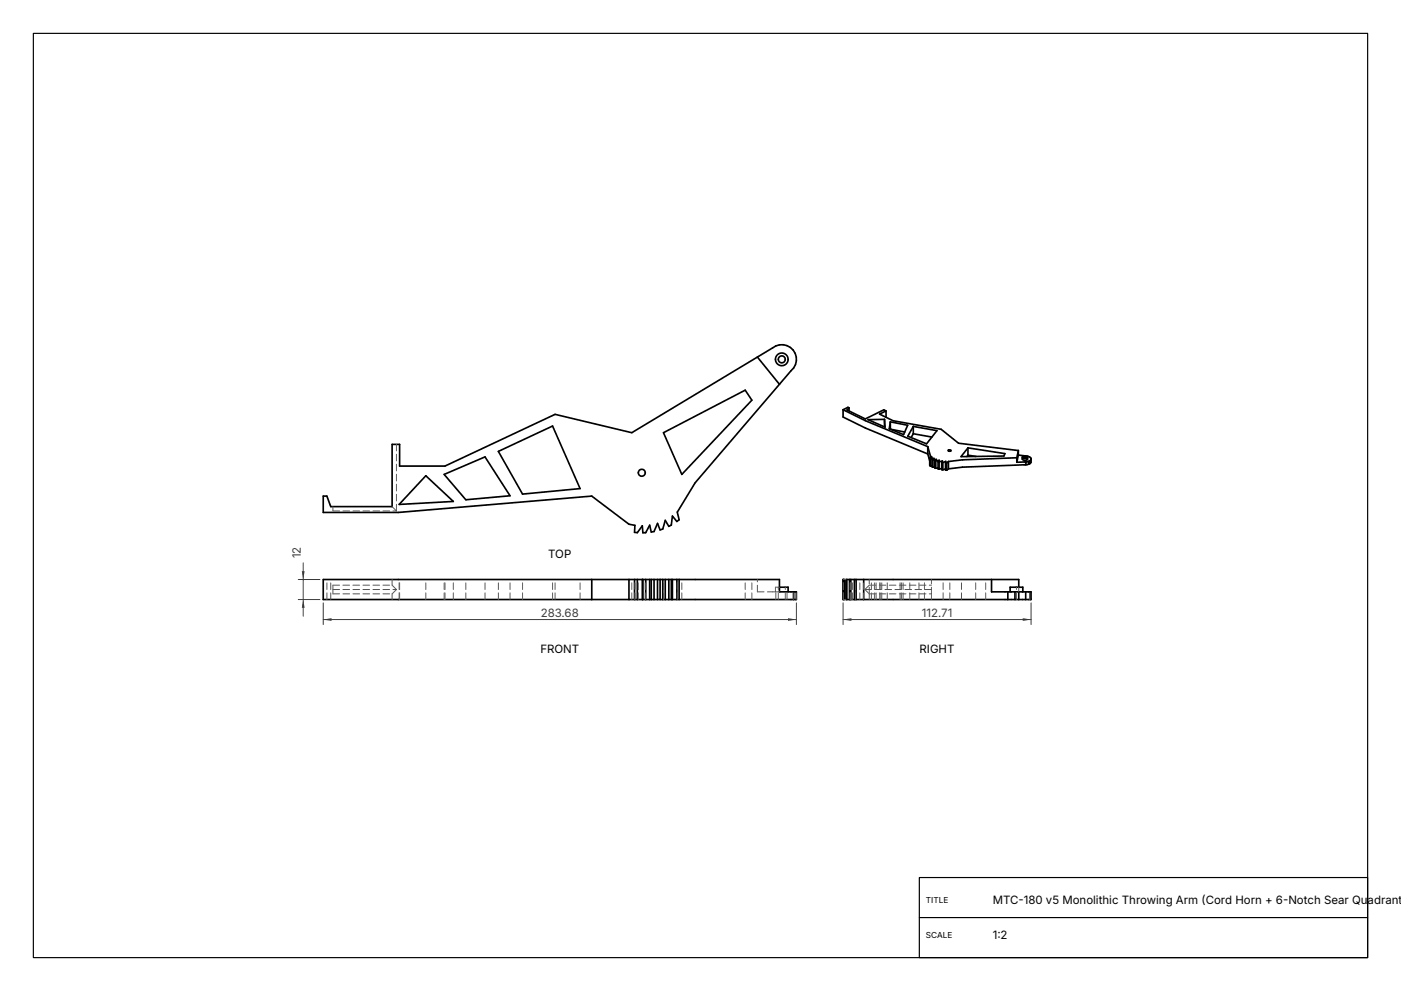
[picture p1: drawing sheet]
<svg xmlns="http://www.w3.org/2000/svg" width="420mm" height="297mm" viewBox="0 0 420 297" stroke-linecap="round" stroke-linejoin="round" font-family="sans-serif">
<g fill="none" stroke="#000" stroke-width=".5">
<path d="M227.1 107l6.6 8.2M149.4 135.3l16.3-7.6 8.2 18.7-17.2 1.7zM198.9 129.7l24.5-12.8 2 3-21 22.3zM252.7 122.8v2.2l6.7 3.3 18.7 7.8M252.7 122.8l6.7 3.3 18.7 7.8M254.5 122.2l-.3-.1-1.5 .7M254.5 122.2l-.6 .7 5.5 2.7 5.5-2.8 .7 .4M254.5 122.2v1M260.2 125.8l5-.1 .1 2.3zM265.2 125.7v2.2M265.6 123.2l-1.9 .9 4 2 14.4 2.6 5.3 4.1 17.9 2.2M265.6 123.2v1.9"/>
<path d="M266.9 126.4l5.2 1.1-1.2 2.8-4.3-1.8zM266.9 126.4v2.2l4.3 .9M273.8 127.8l7.1 1.3-3.1 3.9-5.7-2.3zM273.8 130l-.7 1.1M273.8 127.8v2.2M273.8 130l5.6 1M278.1 133.9v2.2M278.1 136.1l.6 2M278.1 133.9l.8 2.8M278.7 137.3v2.2l.2 .2M278.7 137.3l.2 .2M278.9 137.5v2.2"/>
<path d="M278.9 137.5l1.1-.1-.6 .3M278.9 136.7l.5 .3-.7 .3M278.9 136.7v.5M279.4 137.7v2.2l.3 .1M279.4 137.7l.3 .1M279.4 139.6l-.5 .1M279.7 137.8v2.2M279.7 137.8l1-.1-.5 .3M280.2 138v2.2l.3 .1M280.2 138l.3 .1M280.2 139.9l-.5 .1M280.5 138.1v2.2"/>
<path d="M280.5 138.1l1.1-.2-.4 .4M281.2 138.3v2.2l.3 .1M281.2 138.3l.3 .1M281.5 138.4v2.2M281.5 138.4l1-.3-.2 .5M282.3 138.6v2.2h.3M282.3 138.6h.3M282.6 138.6v2.2M282.6 138.6l.9-.3v.4M283.5 138.7v2.2h.3M283.5 138.7h.3M283.8 138.7v2.2"/>
<path d="M284.3 134.9a.39 .39 0 0 1 .4-.1 .39 .39 0 0 1 .3 .4h-.5zM284.3 138.3v2.2M284.3 138.3l-.5 .4M284.4 134.9v.3M290.2 134.2l11.1 1.7-.3 .8-12.9 .2zM290.2 136.4l-.4 .4M290.2 134.2v2.2M290.2 136.4l2.4 .4M304.8 137.2l-16.3 .6-4.2 .5M304.8 137.2v1.3M305.3 136.4l-.5 2.1M305.3 135l-.5 2.2"/>
<path d="M305.3 135v1.4M305.3 136.4l3 .4 .6 .4 .2 .4M306.5 137v.6a1.01 1.01 0 0 0 1.6 0v-.6M306.5 136.9a.86 .86 0 0 1 1.5 .3 .86 .86 0 0 1-1.5-.3zM306.9 137a.39 .39 0 0 1 .4-.2 .39 .39 0 0 1 .3 .4h-.7zM306.9 136.9v.3M307.5 139.3l-19 .7-4.2 .5M307.5 138.5h-2.7M307.5 138.5v.8M308.4 139.1l-.9 .2M308.4 138.3l-.9 .2M308.4 138.3v.8"/>
<path d="M308.8 138.9l-.4 .2M308.8 138.1l-.4 .2M308.8 138.1v.8M309.1 137.6v.9l-.3 .4M309.1 137.6l-.3 .5M96.9 148.7h1.1l1.2 3.1h18.4v-18.6h2.2v6.5h13.6l33-15.5 23 5.5 42.2-25.4a4.4 4.4 0 0 1 6.2 .6 4.4 4.4 0 0 1-.7 6.2l-28.7 33.6-5.4 8.8 .6 2.3-.7 .5-1.3-1.6-.3 2.7-.8 .4-1.1-1.9-.7 2.6-.8 .3-.8-1.9-1 2.4-.9 .2-.4-2.1-1.2 2.2-.9 .1-.1-2.1-1.5 2-.9-.1 .1-2.1-1.7-.3-11.2-8.4-58 4.9h-22.5zM127.7 142.6l8.2 7.7-16.2 .9zM133.2 142.2l12.2-5.3 7.5 11.7-13.2 1.2zM281.2 140.2l-.7 .1M282.5 140.3l-1 .3M283.5 140.5l-.9 .3M284.3 140.5l-.5 .4"/>
<path d="M96.9 173.7h136.8v3.7h5v2.3h-141.8zM177.4 173.7v6M188.6 173.7v6M190.2 173.7v6M191.1 173.7v6M192.6 173.7v6M192.7 173.7v6M193.6 173.7v6M194.8 173.7v6M195.2 173.7v6M196.1 173.7v6M197.1 173.7v6"/>
<path d="M197.9 173.7v6M198.7 173.7v6M199.4 173.7v6M200.5 173.7v6M201.3 173.7v6M201.6 173.7v6M202.9 173.7v6M203.6 173.7v6M233.7 176h2.6v1.4M237.9 177.4v2.3M252.7 173.7l.1 6zM253 173.7h.1v6h-.1z"/>
<path d="M253.9 173.7v6M254.7 173.7v6M255.1 173.7v6M256.1 173.7v6M256.6 173.7v6M258.9 173.7v6M297.2 173.7v3.7h11.9v2.3h-55.5v-6h51.8v2.3M302.1 177.4v2.3M302.8 177.4v-1.4h3.8v1.4M304.3 177.4v2.3M305.4 177.4v2.3M307.5 177.4v2.3"/>
<path d="M308.8 177.4v2.3"/>
<circle cx="234.4" cy="107.7" r="1.9"/>
<circle cx="234.4" cy="107.7" r="1.05"/>
<circle cx="192.4" cy="141.7" r="1.05"/>
</g>
<g fill="none" stroke="#5a5a5a" stroke-width=".3" stroke-dasharray="2 1">
<path d="M99.8 153.1v-1.3M99.8 153.1h19.1M117.6 151.8l1.3 1.3M118.9 153.1v-19.9M98 179.7v-6M99.2 179.7v-6M99.8 178v-1.3M99.8 178h17.8M99.8 176.7v-1.3M99.8 176.7h19.1M99.8 175.4h17.8M117.6 179.7v-1.7"/>
<path d="M117.6 178l1.3-1.3M117.6 175.4v-1.7M118.9 176.7l-1.3-1.3M119.7 179.7v-6M119.8 179.7v-6M127.7 179.7v-6M133.2 179.7v-6M133.4 179.7v-6M135.9 179.7v-6M139.7 179.7v-6M145.4 179.7v-6M149.4 179.7v-6"/>
<path d="M152.9 179.7v-6M156.7 179.7v-6M165.7 179.7v-6M166.4 179.7v-6M173.9 179.7v-6M189.4 179.7v-6M190.3 179.7v-6M191.4 179.7v-6M193.5 179.7v-6M198.9 179.7v-6M203 179.7v-6M204.4 179.7v-6"/>
<path d="M223.4 179.7v-6M225.4 179.7v-6M227.1 177.4v-3.7M227.1 177.4h4.5M231.6 177.4h1M232.5 177.4v-1.4M232.5 176h1.2M232.6 179.7v-2.3M232.6 177.4h1.1M233.3 179.7v-3.7M235.4 179.7v-3.7M235.9 179.7v-2.3"/>
<path d="M237.8 179.7v-2.3M238.7 179.7v-2.3M252.8 179.7h.2M252.8 173.7h.2M252.8 179.7v-6M252.9 179.7v-6M253.1 179.7h.5M253.1 173.7h.5M254.8 179.7v-6M255 179.7v-6M255.3 179.7v-6M255.6 179.7v-6"/>
<path d="M256.5 179.7v-6M257.8 179.7v-6M258.8 179.7v-6M259.3 176.7l1.3-1.3M259.3 176.7h19.9M260.6 179.7v-1.7M260.6 178v-4.3M260.6 178l-1.3-1.3M260.6 178h18.6M260.6 175.4h18.6M261.2 179.7v-6M262.1 179.7v-6"/>
<path d="M262.6 179.7v-6M263.7 179.7v-6M263.8 179.7v-6M264.3 179.7v-6M266 179.7v-6M269.8 179.7v-6M270.2 179.7v-6M270.7 179.7v-6M272.7 179.7v-6M275.5 179.7v-6M277.1 179.7v-6M279.2 179.7v-1.7"/>
<path d="M279.2 178v-4.3M282.7 179.7v-6M284.7 179.7v-6M288.2 179.7v-6M292.5 179.7v-6M295.5 179.7v-6M304.7 179.7v-3.7M305.4 177.4v-1.4M308.7 179.7v-2.3"/>
</g>
<path d="M96.9 180.7v6.5M96.9 185.7h141.8M238.7 180.7v6.5" fill="none" stroke="#3c3c3c" stroke-width=".3"/>
<g fill="#3c3c3c">
<path d="M96.9 185.7l2.5-.4v.8z"/>
<path d="M236.2 185.3l2.5 .4-2.5 .4z"/>
</g>
<path d="M89.4 179.7h6.5M89.4 173.7h6.5M90.9 168.7v16" fill="none" stroke="#3c3c3c" stroke-width=".3"/>
<g fill="#3c3c3c">
<path d="M90.9 179.7l.4 2.5h-.8z"/>
<path d="M90.5 171.2h.8l-.4 2.5z"/>
</g>
<path d="M252.7 180.7v6.5M252.7 185.7h56.4M309.1 180.7v6.5" fill="none" stroke="#3c3c3c" stroke-width=".3"/>
<g fill="#3c3c3c">
<path d="M252.7 185.7l2.5-.4v.8z"/>
<path d="M306.6 185.3l2.5 .4-2.5 .4z"/>
</g>
<path d="M10 10h400v277h-400zM275.6 263h134.4v24h-134.4zM275.6 275h134.4" fill="none" stroke="#000" stroke-width=".35"/>
<g font-size="3.4" fill="#3c3c3c">
<text x="90.2" y="167.3" transform="rotate(-90 90.2 167.3)">12</text>
<text x="162.1" y="185">283.68</text>
<text x="276.3" y="185">112.71</text>
</g>
<g font-size="3.4">
<text x="164.4" y="167.2">TOP</text>
<text x="162" y="195.7">FRONT</text>
<text x="275.7" y="195.7">RIGHT</text>
<text x="297.6" y="271">MTC-180 v5 Monolithic Throwing Arm (Cord Horn + 6-Notch Sear Quadrant</text>
<text x="297.6" y="281.5">1:2</text>
</g>
<g font-size="2.5">
<text x="277.6" y="270.7">TITLE</text>
<text x="277.6" y="281.2">SCALE</text>
</g>
</svg>
